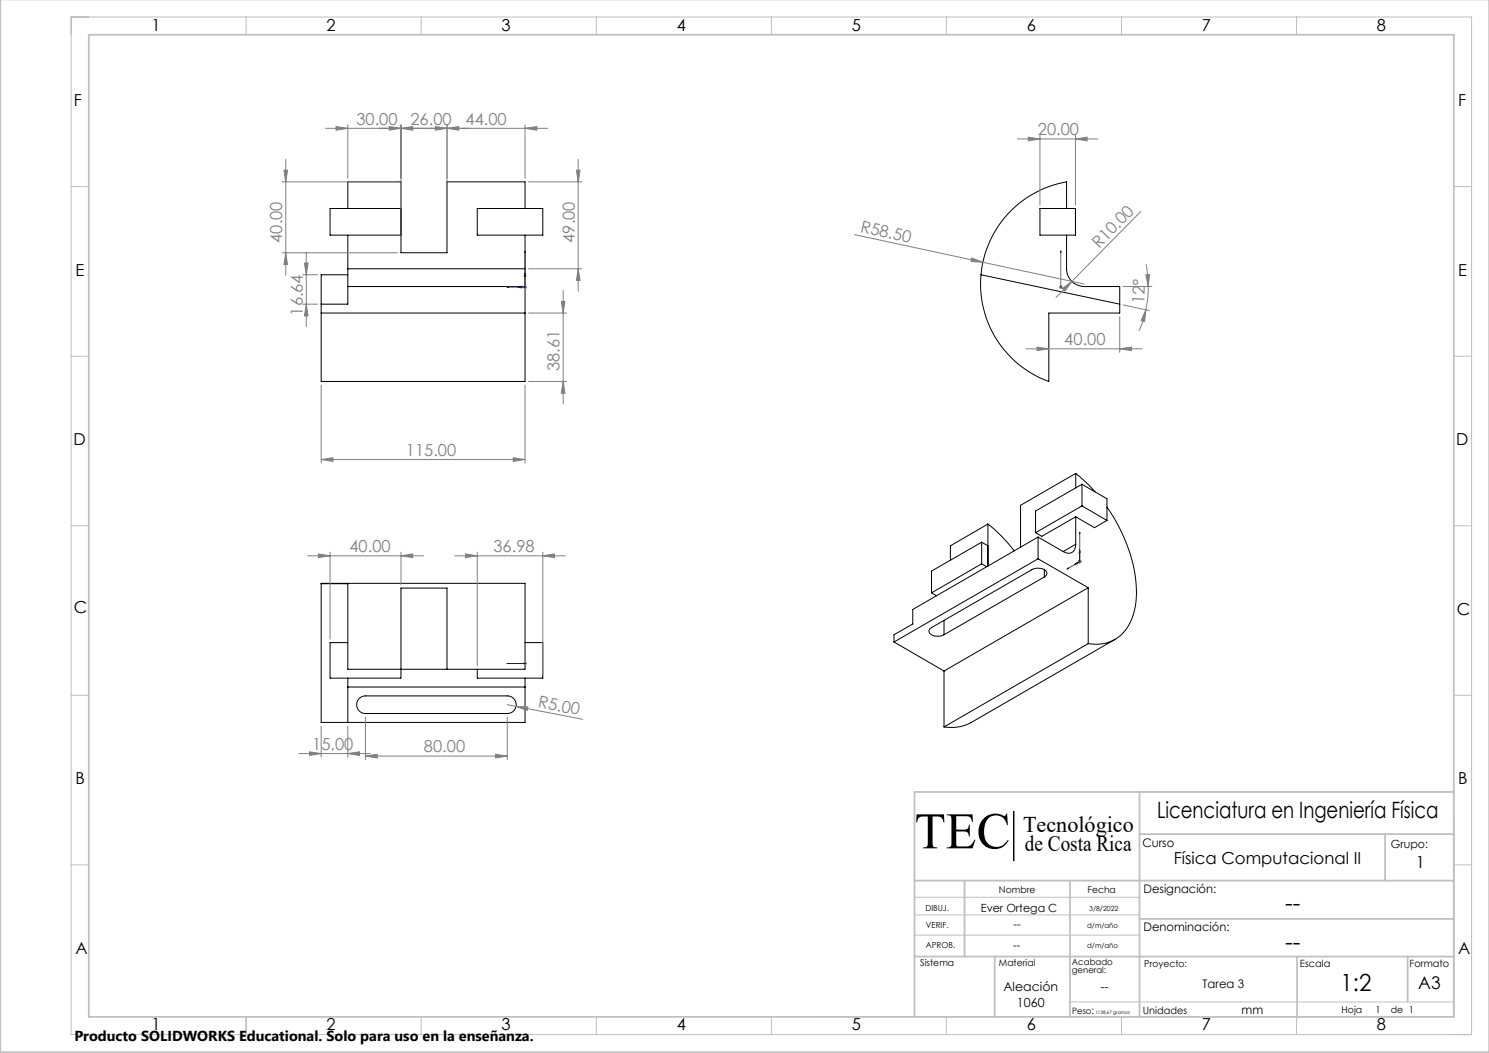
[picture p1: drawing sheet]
<svg xmlns="http://www.w3.org/2000/svg" width="420mm" height="297mm" viewBox="0 0 420 297" stroke-linecap="round" stroke-linejoin="round" font-family="sans-serif">
<g fill="none" stroke="#000" stroke-width=".28">
<path d="M98.1 58.8v-7.5h15v20h13v-20h22v7.5M113.1 58.8h-20v7.5h20M134.6 58.8h18.5v7.5h-18.5zM293.3 58.8h10.1v7.5h-10.1zM300.8 58.8v-7.5a29.2 29.2 0 0 0-24.1 26.2M98.1 75.8v5M98.1 77.5h-7.5v30.1h57.5v-26.8M98.1 66.3v9.5M98.1 75.8h50M148.1 75.8v5M148.1 66.3v9.5M276.7 77.5l39.1 8.3"/>
<path d="M300.8 66.3v9.5a5 5 0 0 0 5 5h10v7.5h-20v19.3a29.2 29.2 0 0 1-19.1-30.1M90.6 88.3h57.5M98.1 80.8v5h-7.5M98.1 80.8h50M303.4 133.5l2.8 2.5 2.7 2.7M303.4 133.5v4.1M303.4 133.5l-15.5 9v11.8M305.2 136.6v6.1M305.2 136.6l-13.1 7.5v6.1M305.2 136.6l7 4.1v6.1M276.9 152.9v6.1M276.9 159l-14.2 8.2"/>
<path d="M276.9 152.9l-14.2 8.2v6.1M276.9 159l1.4 .8M276.9 152.9l1.8 1M278.7 147.8a42 42 0 0 1 7.4 7.6M278.7 147.8l-10.6 6.1v4.1M278.7 147.8v11.9M292.8 151.5l7.1 4.1a2.16 2.16 0 0 0 2.5 .2 2.16 2.16 0 0 0 1-2.3M292.8 157.6l14.2 8.2M292.8 151.5v6.1M292.8 157.6l-40.6 23.5M292.8 151.5l-35.3 20.4v4.1l-5.3 3v2.1M303.4 145.8v7.7"/>
<path d="M303.4 145.8l5.3 3 3.5-2M303.4 145.8l-9.5 5.5-1.8-1.1M303.4 153.5l-3.5 2.1M305.2 142.7l-13.1 7.5M305.2 142.7l7 4.1M312.2 143a42.1 42.1 0 0 1 8.3 26.3 13.7 13.7 0 0 1-6.2 11.2 11.3 11.3 0 0 1-7.3 1M90.6 164.6h7.5v24.2h50v-24.3h-57.5v39.3h57.5v-10M262.7 167.2l1.5 .8M266.3 175v4M294.6 162.7a1.19 1.19 0 0 0 .7-1.3 1.19 1.19 0 0 0-1.2-1 4 4 0 0 0-3.1 .3l-28.3 16.3a1.18 1.18 0 0 0-.6 1.4 1.18 1.18 0 0 0 1.1 .9 4 4 0 0 0 3.1-.3M294.6 162.7l-28.3 16.3M294.6 160.7v2"/>
<path d="M307 165.8v15.7M307 165.8l-40.7 23.5M98.1 181.3h-5v10h20v-25.4h13v22.9M98.1 191.3v2.5M98.1 193.8v10M98.1 193.8h50M101.2 197.1l1.1-.7 .8-.1h40a2.49 2.49 0 0 1 2.5 2.5 2.49 2.49 0 0 1-2.5 2.5h-40a2.52 2.52 0 0 1-2.3-1.6 2.52 2.52 0 0 1 .4-2.6zM148.1 191.3v2.5M148.1 181.3h5v10h-18.5v-2.5M252.2 181.1l14.1 8.2M266.3 189.3v15.7M307 181.5l-40.7 23.5"/>
<path d="M314.5 180.3l-40.6 23.5a11.6 11.6 0 0 1-7.6 1.2M285.9 228.9v13.8M286 228.9v13.8"/>
</g>
<g fill="none" stroke="#808080" stroke-width=".28">
<path d="M91.8 36.2h62.6M94.8 35.7l3.3 .5-3.3 .5zM98.1 35.2v15.1M109.8 35.7l3.3 .5-3.3 .5zM113.1 36.2l3.3-.5v1zM113.1 35.2v35.1M122.8 35.7l3.3 .5-3.3 .5zM126.1 35.2v35.1M126.1 36.2l3.3-.5v1zM148.1 36.2l3.3-.5v1zM148.1 35.2v15.1M287 39.2h22.7"/>
<path d="M290.1 38.7l3.2 .5-3.2 .5zM293.3 38.2v19.6M303.4 39.2l3.2-.5v1zM303.4 38.2v19.6M79.6 51.3h32.5M80.1 48h1l-.5 3.3zM80.6 44.9v32.7M149.1 51.3h15M162.6 48h1l-.5 3.3zM163.1 44.9v37.3M321.8 59.7l-23.9 24.2M79.6 71.3h32.5"/>
<path d="M80.6 71.3l.5 3.3h-1zM85.4 77.5h4.2M85.9 74.2h1l-.5 3.3zM86.4 71.2v20.9M149.1 75.8h15M163.1 75.8l.5 3.3h-1zM241.1 66.2l64.7 13.9M274.1 72.8l3.1 1.2-3.3-.2zM323.2 77.5h1l-.3 3.3zM323.3 74.5l.4 3.1 .2 3.2M85.4 85.8h4.2M86.4 85.8l.5 3.3h-1z"/>
<path d="M147.6 81h1M147.7 80.6l.7 .7M148.1 80.5v1M148.4 80.6l-.7 .7M149.1 88.3h10.7M158.3 85h1l-.4 3.3zM158.9 81.9v32M289.5 98.4h32.7M292.5 97.9l3.3 .5-3.3 .5zM298.7 81h1M298.9 80.6l.7 .7M299.2 80.5v1"/>
<path d="M299.6 80.6l-.7 .7M299.6 81.4l2.7-2-1.9 2.7zM315.8 98.4l3.4-.5v1zM315.8 89.3v10.1M316.8 86l7.4 1.6M316.8 80.8h8.1M323.2 87.4l-.3 3.3-1-.3zM323.2 87.4l-.5 2.3-1.4 3.7M323.9 80.8l-.2 3.3-.5 3.3M90.6 108.6v22M148.1 108.6v22M149.1 107.6h10.7"/>
<path d="M158.9 107.6l.4 3.3h-1zM90.6 129.6l3.3-.5v1zM90.6 129.6h57.5M144.8 129.1l3.3 .5-3.3 .5zM86.7 156.8h32.8M89.8 156.2l3.3 .6-3.3 .5zM93.1 155.7v24.6M113.1 156.8l3.3-.6v1.1zM113.1 155.7v9.2M128.3 156.8h31.2M131.3 156.2l3.3 .6-3.3 .5zM134.6 155.7v32.1"/>
<path d="M153.1 156.8l3.3-.6v1.1zM153.1 155.7v34.6M304.1 158.4h.9M304.2 158.1l.7 .7M304.6 157.9v1M304.9 158.1l-.7 .7M143.1 198.8l2.5 .4M145.6 199.2l3.3 .2-.2 1zM145.6 199.2l18.8 3.7M147.6 187.1h1M147.7 186.8l.7 .7M148.1 186.7v.9"/>
<path d="M148.4 186.8l-.7 .7M84.2 212.5h20.3M87.3 212.1l3.3 .4-3.3 .6zM90.6 204.8v8.8M98.1 212.5l3.3-.4v1zM98.1 204.8v8.8M103.1 213.3l3.3-.5v1zM103.1 202.3v12M103.1 213.3h40M139.8 212.8l3.3 .5-3.3 .5zM143.1 202.3v12M285.9 228.9h.2v13.8h-.2z"/>
</g>
<g fill="none" stroke="#c0c0c0" stroke-width=".28">
<path d="M20.1 4.8h395v287h-395zM69.4 4.8v5M118.8 4.8v5M168.2 4.8v5M217.6 4.8v5M266.9 4.8v5M316.3 4.8v5M365.7 4.8v5M20.1 52.6h4.9M410.1 52.6h5M20.1 100.5h4.9M410.1 100.5h5"/>
<path d="M20.1 148.3h4.9M410.1 148.3h5M20.1 196.1h4.9M410.1 196.1h5M321.4 223.4h88.7v63.4h-180.1M20.1 243.9h4.9M258 258.1h63.4M258 253.1h63.4M410.1 243.9h5M258 263.8h63.4M69.4 286.8v5M118.8 286.8v5"/>
<path d="M168.2 286.8v5M217.6 286.8v5M266.9 286.8v5M301.8 282.6h108.3M316.3 286.8v5M365.7 286.8v5"/>
</g>
<g fill="none" stroke="#c0c0c0" stroke-width=".5">
<path d="M.1 -.1v296.9h419.9M25 9.8h385.1v277h-385.1zM321.4 223.4v63.4M321.6 235.3h88.5M390.7 235.3v13.1M410.1 223.4h-152.1v63.2M258 248.4h152.1M272.1 248.4v21.4M301.8 248.6v38.2M321.4 259.2h88.7M258 269.8h152.1M280.6 269.8v17"/>
<path d="M365.9 269.8v17M397.1 269.8v12.7"/>
</g>
<g fill="none" stroke="#00f" stroke-width=".28">
<path d="M148.1 70.8l.1 .5h-.2zM148.1 70.8v10.2h-5.1M148.1 76.9l.2 1h-.5zM299.2 70.8v10.2M299.2 70.8v.5v-.5M143 81l.5-.1v.2zM146 81l1.1-.3v.5zM299.2 80.9v.2zM299.2 81h.1M303.1 159.2l.7-.6v.4zM304.6 150.1l.1 .4-.2 .1zM304.6 155.1l.1 .7-.3 .2z"/>
<path d="M304.6 158.4l-3.6 2.1M304.6 150.1v8.3M304.6 158.4l-1.5 .8M301 160.5l.3-.3v.2zM143 187.1h.5h-.5M143 187.1h5.1M148 187.1h.2zM148.1 187.1h.1"/>
</g>
<g fill="#00f">
<path d="M143 81l.5 .1v-.2zM148.1 70.8l-.1 .5h.2z"/>
<path d="M301 160.5l.3-.1v-.2zM304.6 150.1l-.1 .5 .2-.1zM303.1 159.2l.7-.2v-.4zM304.6 155.1l-.2 .9 .3-.2z"/>
<path d="M143 187.1h.5zM148 187.1h.2z"/>
<path d="M146 81l1.1 .2v-.5zM148.1 76.9l-.3 1h.5zM299.2 80.9v.2zM299.2 70.8v.5z"/>
</g>
<g fill="#808080">
<path d="M274.1 72.8l3.1 1.2-3.3-.2z"/>
<path d="M299.6 81.4l2.7-2-1.9 2.7z"/>
<path d="M145.6 199.2l3.3 .2-.2 1z"/>
<path d="M98.1 212.5l3.3-.4v1zM87.3 212.1l3.3 .4-3.3 .6z"/>
<path d="M303.4 39.2l3.2-.5v1zM290.1 38.7l3.2 .5-3.2 .5zM113.1 156.8l3.3-.6v1.1zM89.8 156.2l3.3 .6-3.3 .5zM153.1 156.8l3.3-.6v1.1zM131.3 156.2l3.3 .6-3.3 .5z"/>
<path d="M94.8 35.7l3.3 .5-3.3 .5zM113.1 36.2l3.3-.5v1zM90.6 129.6l3.3-.5v1zM144.8 129.1l3.3 .5-3.3 .5zM109.8 35.7l3.3 .5-3.3 .5zM126.1 36.2l3.3-.5v1zM292.5 97.9l3.3 .5-3.3 .5zM315.8 98.4l3.4-.5v1zM103.1 213.3l3.3-.5v1zM139.8 212.8l3.3 .5-3.3 .5z"/>
<path d="M323.2 87.4l-.3 3.3-1-.3zM323.2 77.5h1l-.3 3.3z"/>
<path d="M158.9 107.6l.4 3.3h-1zM158.3 85h1l-.4 3.3z"/>
<path d="M162.6 48h1l-.5 3.3zM163.1 75.8l.5 3.3h-1zM80.1 48h1l-.5 3.3zM80.6 71.3l.5 3.3h-1zM85.9 74.2h1l-.5 3.3zM86.4 85.8l.5 3.3h-1z"/>
<path d="M122.8 35.7l3.3 .5-3.3 .5zM148.1 36.2l3.3-.5v1z"/>
</g>
<text font-size="14.5" x="258" y="239.3">TEC</text>
<g font-size="6.7">
<text x="362.5" y="256.9">--</text>
<text x="362.5" y="268.1">--</text>
<text x="378.1" y="279.5">1:2</text>
</g>
<g font-size="6.3">
<text x="326.4" y="230.6">Licenciatura en Ingeniería Física</text>
<text x="288.6" y="234.7">Tecnológico</text>
<text x="289.1" y="240.1">de Costa Rica</text>
</g>
<text font-size="4.9" x="400" y="279">A3</text>
<g font-size="4.7">
<text x="42.7" y="8.6">1</text>
<text x="92.1" y="8.6">2</text>
<text x="141.5" y="8.6">3</text>
<text x="190.9" y="8.6">4</text>
<text x="240.2" y="8.6">5</text>
<text x="289.6" y="8.6">6</text>
<text x="339" y="8.6">7</text>
<text x="388.4" y="8.6">8</text>
<text x="20.8" y="29.9">F</text>
<text x="411.3" y="29.9">F</text>
<text x="21.3" y="77.8">E</text>
<text x="411.3" y="77.8">E</text>
<text x="20.7" y="125.5">D</text>
<text x="410.7" y="125.6">D</text>
<text x="20.8" y="172.9">C</text>
<text x="411" y="173.4">C</text>
<text x="21.3" y="221.2">B</text>
<text x="411.3" y="221.2">B</text>
<text x="331.1" y="243.6">Física Computacional II</text>
<text x="399.3" y="244.8">1</text>
<text x="21.3" y="269.1">A</text>
<text x="411.3" y="269.1">A</text>
<text x="42.7" y="290.6">1</text>
<text x="92.1" y="290.6">2</text>
<text x="141.5" y="290.6">3</text>
<text x="190.9" y="290.6">4</text>
<text x="240.2" y="290.6">5</text>
<text x="289.6" y="290.6">6</text>
<text x="339" y="290.6">7</text>
<text x="388.4" y="290.6">8</text>
</g>
<g font-size="4.7" fill="#808080">
<text x="100.5" y="35.2">30.00</text>
<text x="115.8" y="35.2">26.00</text>
<text x="131.3" y="35.2">44.00</text>
<text x="292.7" y="38.2">20.00</text>
<text x="242.5" y="65.5" transform="rotate(12 242.5 65.5)">R58.50</text>
<text x="79.6" y="68.5" transform="rotate(-90 79.6 68.5)">40.00</text>
<text x="162.1" y="68.5" transform="rotate(-90 162.1 68.5)">49.00</text>
<text x="310" y="70.2" transform="rotate(-46 310 70.2)">R10.00</text>
<text x="85.4" y="89" transform="rotate(-90 85.4 89)">16.64</text>
<text x="322.7" y="85.9" transform="rotate(-87 322.7 85.9)">12°</text>
<text x="300.2" y="97.4">40.00</text>
<text x="157.8" y="104.6" transform="rotate(-90 157.8 104.6)">38.61</text>
<text x="114.5" y="128.6">115.00</text>
<text x="98.6" y="155.7">40.00</text>
<text x="139.2" y="155.7">36.98</text>
<text x="151.6" y="199.4" transform="rotate(11 151.6 199.4)">R5.00</text>
<text x="88.1" y="211.5">15.00</text>
<text x="119.6" y="212.2">80.00</text>
</g>
<text font-size="4.1" x="21" y="293.7">Producto SOLIDWORKS Educational. Solo para uso en la enseñanza.</text>
<g font-size="3.5">
<text x="283" y="279.5">Aleación</text>
<text x="310.4" y="279.5">--</text>
<text x="286.8" y="284">1060</text>
</g>
<g font-size="3.3">
<text x="322.2" y="239">Curso</text>
<text x="322.6" y="252">Designación:</text>
<text x="322.6" y="262.5">Denominación:</text>
<text x="339.2" y="278.7">Tarea 3</text>
<text x="350.2" y="285.9">mm</text>
</g>
<g font-size="3.2">
<text x="392.3" y="239">Grupo:</text>
<text x="276.6" y="257.1">Ever Ortega C</text>
<text x="285.9" y="261.8">--</text>
<text x="285.8" y="267.6">--</text>
</g>
<g font-size="2.8">
<text x="366.7" y="272.8">Escala</text>
<text x="397.6" y="272.8">Formato</text>
<text x="307.9" y="285.9">:</text>
<text x="322.4" y="285.9">Unidades</text>
</g>
<g font-size="2.7">
<text x="281.7" y="252">Nombre</text>
<text x="306.8" y="252">Fecha</text>
<text x="259.6" y="272.5">Sistema</text>
<text x="281.7" y="272.5">Material</text>
<text x="322.7" y="272.7">Proyecto:</text>
<text x="378.4" y="285.6">Hoja</text>
<text x="387.9" y="285.6">1</text>
<text x="392.3" y="285.6">de 1</text>
</g>
<g font-size="2.5">
<text x="302.3" y="272.1">Acabado</text>
<text x="302.3" y="274.6">general:</text>
<text x="302.4" y="285.9">Peso</text>
</g>
<g font-size="2.3">
<text x="261" y="257">DIBUJ.</text>
<text x="261.2" y="261.8">VERIF.</text>
<text x="261.2" y="267.3">APROB.</text>
</g>
<g font-size="2">
<text x="307.2" y="257">3/8/2022</text>
<text x="306.7" y="261.8">d/m/año</text>
<text x="306.7" y="267.3">d/m/año</text>
</g>
<text font-size="1.3" x="309" y="285.9">1138,67 gramos</text>
</svg>
